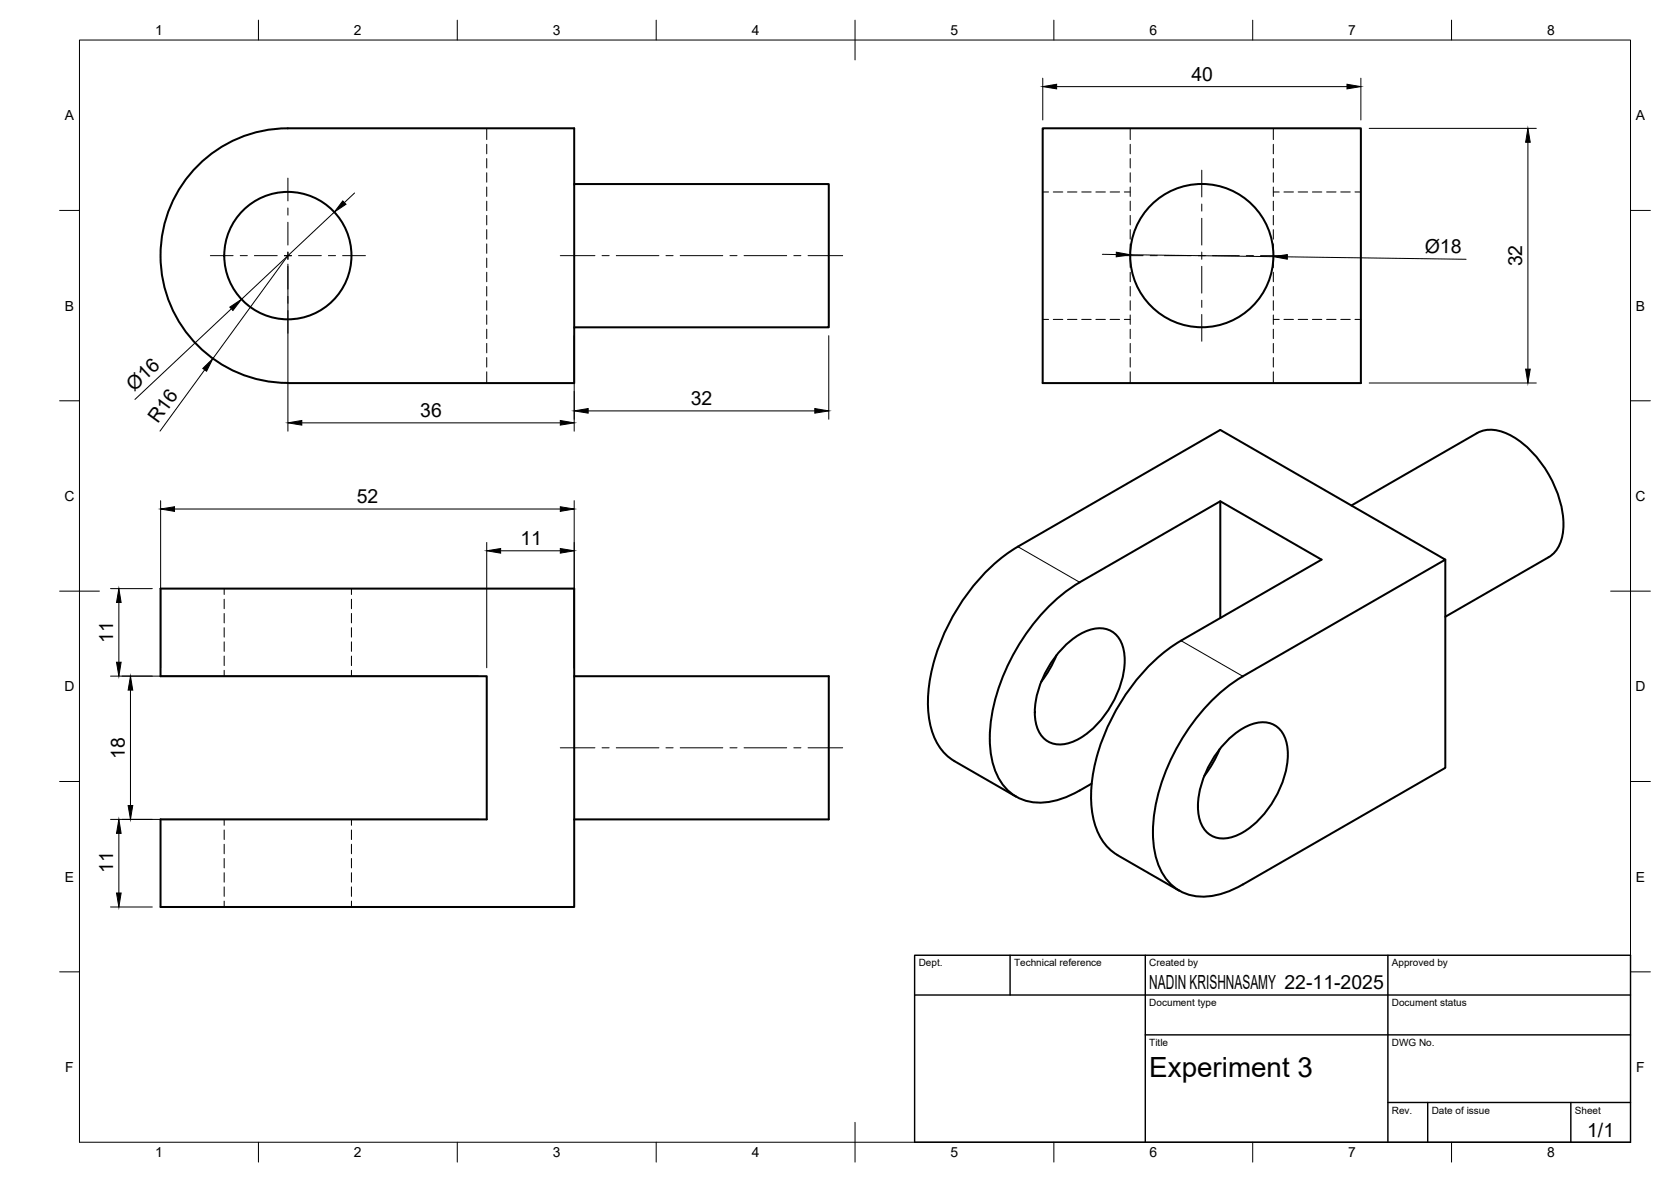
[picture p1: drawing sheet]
<svg xmlns="http://www.w3.org/2000/svg" width="420mm" height="297mm" viewBox="0 0 420 297" stroke-linecap="round" stroke-linejoin="round" font-family="sans-serif">
<!-- layer: Hidden -->
<g fill="none" stroke="#000" stroke-width=".25">
<path d="M122.4 32.2v2.9M122.4 36.3v2.4M122.4 39.8v2.4M284.2 32.2v2.9M284.2 36.3v2.4M284.2 39.8v2.4M320.2 32.2v2.9M320.2 36.3v2.4M320.2 39.8v2.4M122.4 43.4v2.4M122.4 47v2.4M122.4 50.6v2.3"/>
<path d="M122.4 54.1v2.4M122.4 57.7v2.4M262.2 48.2h1.5M264.8 48.2h2.4M268.4 48.2h2.4M272 48.2h2.4M275.5 48.2h2.4M279.1 48.2h2.4M282.7 48.2h1.5M284.2 43.4v2.4M284.2 47v2.4M284.2 50.6v2.3"/>
<path d="M284.2 54.1v2.4M284.2 57.7v2.4M320.2 43.4v2.4M320.2 47v2.4M320.2 50.6v2.3M320.2 54.1v2.4M320.2 57.7v2.4M320.2 48.2h1.4M322.8 48.2h2.4M326.4 48.2h2.4M330 48.2h2.4M333.6 48.2h2.3"/>
<path d="M337.1 48.2h2.4M340.7 48.2h1.5M122.4 61.3v2.4M122.4 64.9v2.3M122.4 68.4v2.4M122.4 72v2.4M122.4 75.6v2.4M122.4 79.1v2.4M284.2 61.3v2.4M284.2 64.9v2.3M284.2 68.4v2.4M284.2 72v2.4"/>
<path d="M284.2 75.6v2.4M284.2 79.1v2.4M320.2 61.3v2.4M320.2 64.9v2.3M320.2 68.4v2.4M320.2 72v2.4M320.2 75.6v2.4M320.2 79.1v2.4M122.4 82.7v2.4M122.4 86.3v2.4M122.4 89.9v2.4M122.4 93.4v2.9"/>
<path d="M262.2 80.3h1.5M264.8 80.3h2.4M268.4 80.3h2.4M272 80.3h2.4M275.5 80.3h2.4M279.1 80.3h2.4M282.7 80.3h1.5M284.2 82.7v2.4M284.2 86.3v2.4M284.2 89.9v2.4M284.2 93.4v2.9M320.2 82.7v2.4"/>
<path d="M320.2 86.3v2.4M320.2 89.9v2.4M320.2 93.4v2.9M320.2 80.3h1.4M322.8 80.3h2.4M326.4 80.3h2.4M330 80.3h2.4M333.6 80.3h2.3M337.1 80.3h2.4M340.7 80.3h1.5M56.4 147.9v1.5M56.4 150.6v2.4"/>
<path d="M56.4 154.2v2.3M56.4 157.7v2.4M88.4 147.9v1.5M88.4 150.6v2.4M88.4 154.2v2.3M88.4 157.7v2.4M56.4 161.3v2.4M56.4 164.9v2.4M56.4 168.5v1.4M88.4 161.3v2.4M88.4 164.9v2.4M88.4 168.5v1.4"/>
<path d="M56.4 205.9v1.5M56.4 208.6v2.4M56.4 212.2v2.4M56.4 215.7v2.4M56.4 219.3v2.4M88.4 205.9v1.5M88.4 208.6v2.4M88.4 212.2v2.4M88.4 215.7v2.4M88.4 219.3v2.4M56.4 222.9v2.4M56.4 226.4v1.5"/>
<path d="M88.4 222.9v2.4M88.4 226.4v1.5"/>
</g>
<!-- layer: Visible -->
<g fill="none" stroke="#000" stroke-width=".51">
<path d="M262.2 32.2h80v64.1h-80zM144.4 46.3h64v36h-64M72.4 96.2a32 32 0 0 1-32-32 32 32 0 0 1 32-32h72v64.1h-72M371.4 108.8l-31.6 18.2M371.4 108.8a9.4 9.4 0 0 1 9.7 1.3 28.1 28.1 0 0 1 12 22.4 8.9 8.9 0 0 1-3.7 7.5l-26 15M255.9 137.4l50.9-29.4 56.6 32.6-50.9 29.4M255.9 137.4a49.2 49.2 0 0 0-19.6 24.5 34.4 34.4 0 0 0-2 21.8 13 13 0 0 0 5.7 7.6M306.8 126v29.3M40.4 147.9h104v80h-104v-22h82v-36h-82zM363.4 140.6v52.4l-50.9 29.3M144.4 169.9h64v36h-64M265.6 164.7a27.4 27.4 0 0 1-3.8 6.7"/>
<path d="M267.9 162.1a12.3 12.3 0 0 1 9.7-4.1 6.6 6.6 0 0 1 5.1 6.5 24.3 24.3 0 0 1-7.6 18.3 12.3 12.3 0 0 1-9.7 4.2 6.6 6.6 0 0 1-5.1-6.5 24.3 24.3 0 0 1 7.6-18.4zM312.5 170a49.2 49.2 0 0 0-19.8 24.8 35.9 35.9 0 0 0-2.1 20.2 12.2 12.2 0 0 0 10 10.2 18.5 18.5 0 0 0 11.9-2.9M240 191.3l15.5 8.9M274.5 196.9a31.3 31.3 0 0 1-10.2 4.5 11.8 11.8 0 0 1-14.3-8.3 32.6 32.6 0 0 1 1-19.8 51.4 51.4 0 0 1 18.8-25.9l37-21.4 25.5 14.6-35.3 20.4a49.2 49.2 0 0 0-19.7 24.5 34.4 34.4 0 0 0-1.9 21.8 13 13 0 0 0 5.6 7.6M306.7 188.3a27.4 27.4 0 0 1-3.9 6.7M308.9 185.8a12.3 12.3 0 0 1 9.7-4.2 6.6 6.6 0 0 1 5.1 6.5 24.3 24.3 0 0 1-7.6 18.4 12.3 12.3 0 0 1-9.6 4.1 6.6 6.6 0 0 1-5.2-6.5 24.3 24.3 0 0 1 7.6-18.3zM281 214.9l15.5 8.9"/>
<circle cx="72.4" cy="64.2" r="16"/>
<circle cx="302.2" cy="64.2" r="18"/>
</g>
<!-- layer: Visible Narrow -->
<path d="M255.9 137.4l15.6 8.9M296.9 161l15.6 9" fill="none" stroke="#000" stroke-width=".25"/>
<!-- layer: BORDER -->
<g fill="none" stroke="#000" stroke-width=".25">
<path d="M20 10.1h390v276.9h-390zM65 5.1v5M115 5.1v5M165 5.1v5M215 5.1v10M265 5.1v5M315 5.1v5M365 5.1v5M15 52.9h5M410 52.9h5M15 100.7h5M410 100.7h5"/>
<path d="M15 148.6h10M405 148.6h10M15 196.4h5M410 196.4h5M15 244.2h5M410 244.2h5M65 287v5M115 287v5M165 287v5M215 282.1v9.9M265 287v5M315 287v5"/>
<path d="M365 287v5"/>
</g>
<!-- layer: TITLEBLOCK -->
<path d="M230 240.1h180v46.9h-180zM230 250h180M254 240.1v9.9M288 240.1v46.9M349 240.1v46.9M288 260.1h122M349 277.1h61M359 277.1v9.9M395 277.1v9.9" fill="none" stroke="#000" stroke-width=".36"/>
<!-- layer: Smart Centers -->
<g fill="none" stroke="#000" stroke-width=".25">
<path d="M72.4 44.8v5.7M72.4 52.3v1.8M72.4 55.8v5.8M302.2 42.8v6.7M302.2 51.3v1.8M302.2 54.8v6.8M52.9 64.2h5.7M60.4 64.2h1.8M64 64.2h5.7M71.5 64.2h1.8M72.4 63.4v1.8M72.4 66.9v5.8"/>
<path d="M72.4 74.5v1.7M72.4 78v5.8M75.1 64.2h5.7M82.6 64.2h1.8M86.1 64.2h5.8M140.9 64.2h8.7M151.4 64.2h1.8M155 64.2h10.7M167.4 64.2h1.8M171 64.2h10.7M183.5 64.2h1.8M187.1 64.2h10.7"/>
<path d="M199.6 64.2h1.8M203.2 64.2h8.7M280.7 64.2h6.7M289.2 64.2h1.8M292.8 64.2h6.7M301.3 64.2h1.8M302.2 63.4v1.8M302.2 66.9v6.8M302.2 75.4v1.8M302.2 79v6.8M304.9 64.2h6.7M313.4 64.2h1.8"/>
<path d="M316.9 64.2h6.8M140.9 187.9h8.7M151.4 187.9h1.8M155 187.9h10.7M167.4 187.9h1.8M171 187.9h10.7M183.5 187.9h1.8M187.1 187.9h10.7M199.6 187.9h1.8M203.2 187.9h8.7"/>
</g>
<!-- layer: FD_Dimensions -->
<g fill="none" stroke="#000" stroke-width=".25">
<path d="M262.2 19.6v10.5M342.2 19.6v10.5M265.7 21.8h73M344.3 32.3h42M384.2 35.8v57M84.1 53.3l-23.4 21.9M89.2 48.5l-2.6 2.4M58.2 77.6l-24.3 22.8M72.4 64.2l-18.9 25.9M72.4 66.4v42M277.2 63.9l3.5 .1M284.2 64l36 .5"/>
<path d="M323.7 64.5l44.9 .7M51.5 92.9l-11.3 15.4M144.4 84.4v24M208.4 84.4v21M344.3 96.3h42M75.9 106.3h65M147.9 103.3h57M40.4 125.8v42M43.9 127.9h97M122.4 136.3v31.5M125.9 138.4h15M144.4 125.8v42"/>
<path d="M27.8 147.9h10.5M29.9 151.4v15M27.8 169.9h92.5M32.8 173.4v29M27.8 205.9h92.5M29.9 209.4v15M27.8 227.9h10.5"/>
</g>
<g fill="#000" stroke="#000" stroke-width=".25">
<path d="M262.2 21.8l3.5-.6v1.1zM338.7 21.2l3.5 .6-3.5 .5zM384.2 32.3l.6 3.5h-1.2zM86.2 50.5l.8 .8-2.9 2zM57.8 77.2l2.9-2-2.1 2.8zM280.7 63.4l3.5 .6-3.5 .5zM320.2 64.5l3.5-.5v1.1zM51 92.6l2.5-2.5-1.6 3.2zM383.6 92.8h1.2l-.6 3.5zM72.4 106.3l3.5-.6v1.1zM140.9 105.7l3.5 .6-3.5 .5zM144.4 103.3l3.5-.6v1.1z"/>
<path d="M204.9 102.7l3.5 .6-3.5 .5zM40.4 127.9l3.5-.6v1.2zM122.4 138.4l3.5-.6v1.2zM140.9 127.3l3.5 .6-3.5 .6zM140.9 137.8l3.5 .6-3.5 .6zM29.9 147.9l.6 3.5h-1.2zM29.3 166.4h1.2l-.6 3.5zM32.8 169.9l.6 3.5h-1.2zM29.9 205.9l.6 3.5h-1.2zM32.2 202.4h1.2l-.6 3.5zM29.3 224.4h1.2l-.6 3.5z"/>
</g>
<text font-size="7" x="289" y="270.6">Experiment 3</text>
<g font-size="4.9">
<text x="299.6" y="20.3">40</text>
<text x="358.2" y="63.5" transform="rotate(1 358.2 63.5)">Ø18</text>
<text x="382.7" y="67" transform="rotate(-90 382.7 67)">32</text>
<text x="33.8" y="98.4" transform="rotate(-43 33.8 98.4)">Ø16</text>
<text x="173.7" y="101.8">32</text>
<text x="39.7" y="106.7" transform="rotate(-54 39.7 106.7)">R16</text>
<text x="105.7" y="104.8">36</text>
<text x="89.7" y="126.5">52</text>
<text x="130.9" y="137">11</text>
<text x="28.5" y="161.5" transform="rotate(-90 28.5 161.5)">11</text>
<text x="31.3" y="190.8" transform="rotate(-90 31.3 190.8)">18</text>
<text x="28.5" y="219.5" transform="rotate(-90 28.5 219.5)">11</text>
<text x="289" y="248.5">NADIN KRISHNASAMY 22-11-2025</text>
<text x="399.1" y="285.7">1/1</text>
</g>
<g font-size="3.5">
<text x="39" y="8.8">1</text>
<text x="89" y="8.8">2</text>
<text x="139" y="8.8">3</text>
<text x="189" y="8.8">4</text>
<text x="239" y="8.8">5</text>
<text x="289" y="8.8">6</text>
<text x="339" y="8.8">7</text>
<text x="389" y="8.8">8</text>
<text x="16.3" y="30.2">A</text>
<text x="411.3" y="30.2">A</text>
<text x="16.3" y="78">B</text>
<text x="411.3" y="78">B</text>
<text x="16.2" y="125.9">C</text>
<text x="411.2" y="125.9">C</text>
<text x="16.2" y="173.7">D</text>
<text x="411.2" y="173.7">D</text>
<text x="16.3" y="221.6">E</text>
<text x="411.3" y="221.6">E</text>
<text x="16.4" y="269.4">F</text>
<text x="411.4" y="269.4">F</text>
<text x="39" y="290.8">1</text>
<text x="89" y="290.8">2</text>
<text x="139" y="290.8">3</text>
<text x="189" y="290.8">4</text>
<text x="239" y="290.8">5</text>
<text x="289" y="290.8">6</text>
<text x="339" y="290.8">7</text>
<text x="389" y="290.8">8</text>
</g>
<g font-size="2.5">
<text x="231" y="242.9">Dept.</text>
<text x="255" y="242.9">Technical reference</text>
<text x="289" y="242.9">Created by</text>
<text x="350" y="242.9">Approved by</text>
<text x="289" y="252.8">Document type</text>
<text x="350" y="252.8">Document status</text>
<text x="289" y="262.9">Title</text>
<text x="350" y="262.9">DWG No.</text>
<text x="350" y="279.9">Rev.</text>
<text x="360" y="279.9">Date of issue</text>
<text x="396" y="279.9">Sheet</text>
</g>
</svg>
